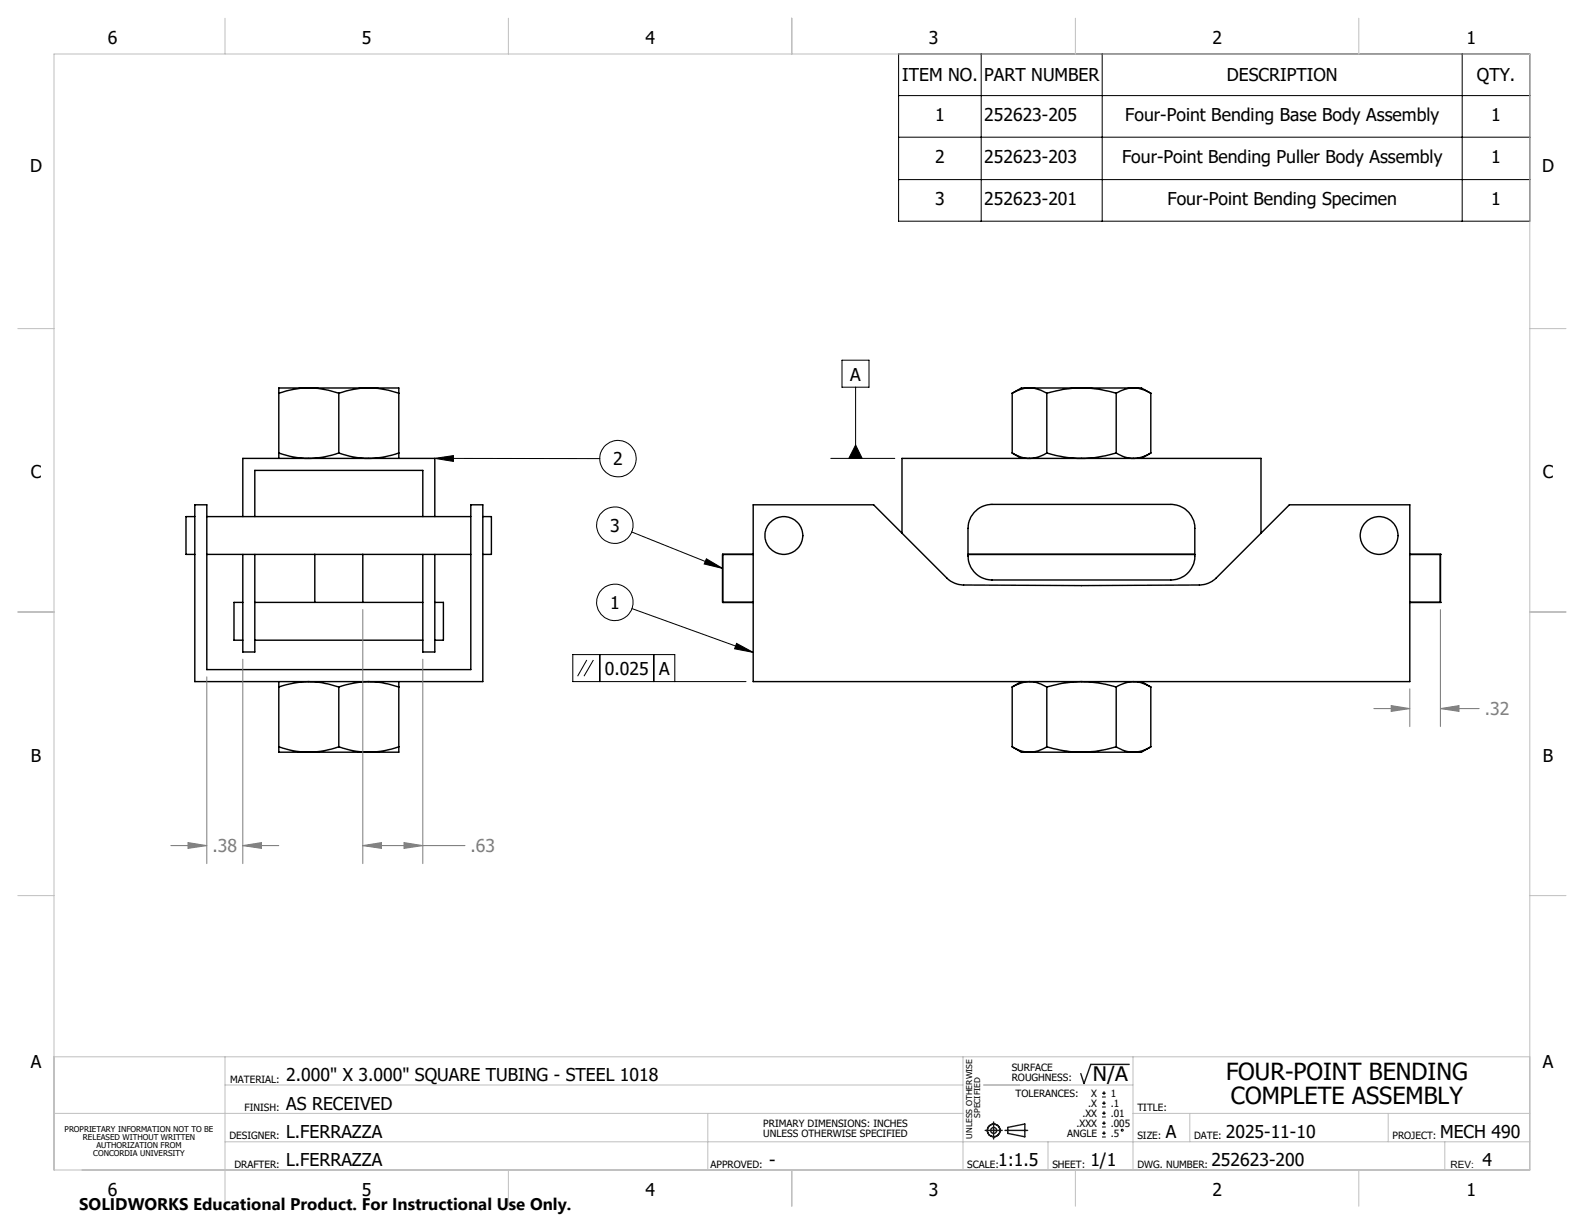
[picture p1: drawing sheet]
<svg xmlns="http://www.w3.org/2000/svg" width="279mm" height="216mm" viewBox="0 0 279 216" stroke-linecap="round" stroke-linejoin="round" font-family="sans-serif">
<g fill="none" stroke="#000" stroke-width=".25">
<path d="M49.2 79.9a15.2 15.2 0 0 0 10.6 0M49.2 79.9v1M49.2 69.4v10.5M54.5 68.4h10.6M54.5 68.4a17.1 17.1 0 0 1 5.3 1M54.5 68.4a16.5 16.5 0 0 0-5.3 1M54.5 68.4h-5.2a.2 .2 0 0 0-.2 .2 .2 .2 0 0 0 .1 .2v.6M59.8 79.9a15.2 15.2 0 0 0 10.5 0M59.8 69.4v10.5M65.1 68.4a16.5 16.5 0 0 0-5.3 1M65.1 68.4a17.1 17.1 0 0 1 5.2 1M65.1 68.4h5.2v1"/>
<path d="M70.3 79.9v1M70.3 69.4v10.5M178.5 79.9a5.4 5.4 0 0 0 6.1 0M178.5 79.9l1.7 1M178.5 69.4v10.5M181.6 68.4a6.2 6.2 0 0 1 3 1M181.6 68.4h9.1M181.6 68.4a6 6 0 0 0-3.1 1M181.6 68.4h-1.4l-1.7 1M184.6 79.9a20.1 20.1 0 0 0 12.3 0M184.6 69.4v10.5M190.7 68.4h9.2"/>
<path d="M190.7 68.4a20.7 20.7 0 0 1 6.2 1M190.7 68.4a21.4 21.4 0 0 0-6.1 1M196.9 79.9a5.4 5.4 0 0 0 6.1 0M196.9 69.4v10.5M199.9 68.4a6 6 0 0 0-3 1M199.9 68.4a6.2 6.2 0 0 1 3.1 1M199.9 68.4h1.4l1.7 1M203 79.9l-1.7 1M203 69.4v10.5M34.4 91.1h-1.6v6.7h1.6M34.4 89h2.1v29.1h46.5v-29.1h2.2v31.2h-50.8zM36.5 97.8h46.5"/>
<path d="M36.5 91.1h46.5M42.8 97.8v17.2h2.1v-17.2M42.8 91.1v-10.2h33.9v10.2M44.9 91.1v-8.1h29.7v8.1M55.5 97.8v8.5M64 97.8v8.5M74.6 97.8v17.2h2.1v-17.2M85.2 91.1h1.5v6.7h-1.5M127.5 97.8h.1M127.5 97.8h5.4M127.5 97.8v8.5M132.9 89h21.2l13.1 13.1 1.2 .8 1.4 .3 20.9 .1 21.1-.1 1.3-.3 1.2-.8 13.1-13.1h21.3v31.2h-115.8z"/>
<path d="M159.1 94.1v-13.2h63.3v13.2M170.7 97.8h40M171.8 90.4l1.3-1 1.7-.4h31.7a4.2 4.2 0 0 1 4.2 4.2v4.9a4.2 4.2 0 0 1-4.2 4.2h-31.5a4.3 4.3 0 0 1-4.3-4.2l.1-5.4 .4-1.3zM248.7 97.8h5.4M254.1 97.8h.1M254.1 97.8v8.5M42.8 106.3h-1.5v6.6h1.5M44.9 112.9h29.7M44.9 106.3h29.7M76.7 106.3h1.5v6.6h-1.5M127.5 106.3h.1M127.5 106.3h5.4"/>
<path d="M248.7 106.3h5.4M254.1 106.3h.1M49.2 121.2a15.2 15.2 0 0 1 10.6 0M49.2 131.7a15.3 15.3 0 0 0 5.3 1M49.2 131.7v1h5.3M49.2 120.2v1M49.2 121.2v10.5M54.5 132.7h10.6M59.8 121.2a15.2 15.2 0 0 1 10.5 0M59.8 131.7a15.3 15.3 0 0 0 5.3 1M59.8 131.7a16.3 16.3 0 0 1-5.3 1M59.8 121.2v10.5"/>
<path d="M70.3 131.7a16.3 16.3 0 0 1-5.2 1M70.3 120.2v1M70.3 131.7v1h-5.2M70.3 121.2v10.5M178.5 121.2a5.4 5.4 0 0 1 6.1 0M178.5 131.7a5.6 5.6 0 0 0 3.1 1M178.5 131.7l1.7 1h1.4M178.5 121.2v10.5M180.2 120.2l-1.7 1M181.6 132.7h9.1M184.6 121.2a20.1 20.1 0 0 1 12.3 0M184.6 131.7a21.6 21.6 0 0 0 6.1 1"/>
<path d="M184.6 131.7a5.9 5.9 0 0 1-3 1M184.6 121.2v10.5M190.7 132.7h9.2M196.9 121.2a5.4 5.4 0 0 1 6.1 0M196.9 131.7a5.6 5.6 0 0 0 3 1M196.9 131.7l-.7 .2a21.5 21.5 0 0 1-5.5 .8M196.9 121.2v10.5M201.3 120.2l1.7 1M203 131.7a5.9 5.9 0 0 1-3.1 1M203 131.7l-1.7 1h-1.4M203 121.2v10.5"/>
<circle cx="138.3" cy="94.5" r="3.3"/>
<circle cx="243.3" cy="94.5" r="3.3"/>
</g>
<g fill="none" stroke="#000" stroke-width=".18">
<path d="M158.5 9.5h111.3v29.5h-111.3zM158.5 16.9h111.3M173.1 9.5v29.5M194.4 9.5v29.5M257.9 9.5v29.5M158.5 24.2h111.3M158.5 31.7h111.3M148.5 63.5h4.8v4.8h-4.8zM150.9 78.5l1.2 2.4h-2.4zM150.9 68.3v12.6M76.7 80.9l3.3-.5v1zM76.7 80.9h29.1"/>
<path d="M111.4 93.8l16.1 6.5M124.6 98.6l2.9 1.7-3.3-.8zM146.5 80.9h11.3M103.5 116.4l-1.6 2.9M104.7 116.4l-1.7 2.9M105.8 115.5v4.7M111.5 107.4l21.4 7.7M115.3 115.5v4.7M129.9 113.5l3 1.6-3.3-.7zM119 120.2v-4.7h-18v4.7h30.6M194.4 193.5h.7M194.4 192.8h.7"/>
<path d="M194.4 195.3h.7M194.4 194.6h.7M194.4 197h.7M194.4 196.4h.7M194.4 198.8h.7M194.4 198.1h.7M194.4 199.9h.7M194.7 192.5v.6M194.7 194.2v.7M194.7 196v.7M194.7 197.8v.6M194.7 199.5v.7"/>
<path d="M194.4 200.6h.7"/>
<circle cx="108.4" cy="92.6" r="3.2"/>
<circle cx="109" cy="80.9" r="3.2"/>
<circle cx="108.5" cy="106.2" r="3.2"/>
<circle cx="198" cy="199.4" r=".16"/>
</g>
<g fill="none" stroke="#808080" stroke-width=".18">
<path d="M36.5 119.4v32.9M42.8 116.3v36M64 107.5v44.8M74.6 116.3v36M254.1 107.5v20.7M242.3 125h6.4M245.4 124.5l3.3 .5-3.3 .5zM248.7 121.5v6.7M254.1 125l3.3-.5v1zM254.1 125h6.8M30.1 149.2h6.4M33.2 148.6l3.3 .6-3.3 .4z"/>
<path d="M42.8 149.2l3.3-.6v1zM42.8 149.2h6.4M64 149.2l3.3-.6v1zM64 149.2h18M71.3 148.6l3.3 .6-3.3 .4z"/>
</g>
<g fill="none" stroke="#191924" stroke-width=".25">
<path d="M173.8 199.4h3M175.3 197.9v3M177.3 199.4h4M177.8 198.9l3-.6v2.2l-3-.6zM199.2 187.7h-6.8l-1.2 3.4-.6-1.7"/>
<circle cx="175.3" cy="199.4" r="1.11"/>
<circle cx="175.3" cy="199.4" r=".52"/>
</g>
<g fill="none" stroke="#c0c0c0" stroke-width=".18">
<path d="M9.5 9.5h260.3v196.9h-260.3zM39.7 3.2v6.3M89.7 3.2v6.3M139.7 3.2v6.4M189.7 3.2v6.3M239.7 3.2v6.3M3.1 58h6.4M269.8 58h6.4M3.1 107.9h6.4M269.8 107.9h6.4M3.1 158h6.4M269.8 158h6.4"/>
<path d="M9.5 186.4h260.3M9.5 196.4h160.4M39.7 186.4v26.4M39.7 191.4h130.2M124.8 196.4v10M169.9 186.4v20M173.5 191.4h26.3M199.8 196.4h70M199.8 186.4v20M209.9 196.4v5M244.9 196.4v5M39.7 201.4h230.1"/>
<path d="M89.7 206.4v6.4M139.7 206.4v6.4M184.9 201.4v5M189.7 206.4v6.4M239.7 206.4v6.4M254.8 201.4v5"/>
</g>
<path d="M76.7 80.9l3.3-.5v1zM129.9 113.5l3 1.6-3.3-.7zM124.6 98.6l2.9 1.7-3.3-.8zM150.9 78.5l1.2 2.4h-2.4z" fill="#000"/>
<path d="M64 149.2l3.3-.6v1zM71.3 148.6l3.3 .6-3.3 .4zM33.2 148.6l3.3 .6-3.3 .4zM42.8 149.2l3.3-.6v1zM254.1 125l3.3-.5v1zM245.4 124.5l3.3 .5-3.3 .5z" fill="#808080"/>
<g font-size="4.2">
<text x="216.3" y="190.5">FOUR-POINT BENDING</text>
<text x="217.1" y="194.7">COMPLETE ASSEMBLY</text>
</g>
<text font-size="3.5" x="192.8" y="190.6">N/A</text>
<g font-size="3.1">
<text x="19" y="7.8">6</text>
<text x="63.9" y="7.8">5</text>
<text x="113.9" y="7.8">4</text>
<text x="163.9" y="7.8">3</text>
<text x="213.8" y="7.8">2</text>
<text x="258.7" y="7.8">1</text>
<text x="159.1" y="14.3">ITEM NO.</text>
<text x="173.6" y="14.3">PART NUMBER</text>
<text x="216.4" y="14.3">DESCRIPTION</text>
<text x="260.5" y="14.3">QTY.</text>
<text x="165" y="21.4">1</text>
<text x="173.6" y="21.4">252623-205</text>
<text x="198.5" y="21.4">Four-Point Bending Base Body Assembly</text>
<text x="263" y="21.4">1</text>
<text x="165" y="28.8">2</text>
<text x="173.6" y="28.8">252623-203</text>
<text x="197.9" y="28.8">Four-Point Bending Puller Body Assembly</text>
<text x="263" y="28.8">1</text>
<text x="5.3" y="30.4">D</text>
<text x="272" y="30.4">D</text>
<text x="165" y="36.2">3</text>
<text x="173.6" y="36.2">252623-201</text>
<text x="205.9" y="36.2">Four-Point Bending Specimen</text>
<text x="263" y="36.2">1</text>
<text x="150" y="67.1">A</text>
<text x="108.2" y="82">2</text>
<text x="5.4" y="84.4">C</text>
<text x="272.1" y="84.4">C</text>
<text x="107.6" y="93.8">3</text>
<text x="107.6" y="107.4">1</text>
<text x="106.7" y="119.1">0.025</text>
<text x="116.3" y="119.1">A</text>
<text x="5.4" y="134.4">B</text>
<text x="272.1" y="134.4">B</text>
<text x="5.4" y="188.4">A</text>
<text x="50.5" y="190.7">2.000&quot; X 3.000&quot; SQUARE TUBING - STEEL 1018</text>
<text x="272.1" y="188.4">A</text>
<text x="50.5" y="195.7">AS RECEIVED</text>
<text x="50.5" y="200.7">L.FERRAZZA</text>
<text x="205.7" y="200.7">A</text>
<text x="216.2" y="200.7">2025-11-10</text>
<text x="254" y="200.7">MECH 490</text>
<text x="50.5" y="205.7">L.FERRAZZA</text>
<text x="135.7" y="205.7">-</text>
<text x="176" y="205.7">1:1.5</text>
<text x="192.3" y="205.7">1/1</text>
<text x="213.7" y="205.7">252623-200</text>
<text x="261.5" y="205.7">4</text>
<text x="19" y="211">6</text>
<text x="63.9" y="211">5</text>
<text x="113.9" y="211">4</text>
<text x="163.9" y="211">3</text>
<text x="213.8" y="211">2</text>
<text x="258.7" y="211">1</text>
</g>
<g font-size="3.1" fill="#808080">
<text x="261.9" y="126.2">.32</text>
<text x="37.5" y="150.3">.38</text>
<text x="83" y="150.3">.63</text>
</g>
<text font-size="3" x="14" y="213.5">SOLIDWORKS Educational Product. For Instructional Use Only.</text>
<g font-size="1.8">
<text x="40.6" y="191">MATERIAL:</text>
<text x="178.5" y="189">SURFACE</text>
<text x="178.5" y="190.8">ROUGHNESS:</text>
<text x="43.1" y="196">FINISH:</text>
<text x="179.1" y="193.5">TOLERANCES:</text>
<text x="190.9" y="197">.XX</text>
<text x="191.9" y="195.3">.X</text>
<text x="192.5" y="193.5">X</text>
<text x="195.9" y="193.5">1</text>
<text x="195.9" y="195.3">.1</text>
<text x="195.9" y="197">.01</text>
<text x="200.6" y="196">TITLE:</text>
<text x="40.5" y="201">DESIGNER:</text>
<text x="134.6" y="198.8">PRIMARY DIMENSIONS: INCHES</text>
<text x="134.6" y="200.5">UNLESS OTHERWISE SPECIFIED</text>
<text x="188.2" y="200.5">ANGLE</text>
<text x="189.9" y="198.8">.XXX</text>
<text x="195.9" y="198.8">.005</text>
<text x="195.9" y="200.5">.5</text>
<text x="200.6" y="201">SIZE:</text>
<text x="210.6" y="201">DATE:</text>
<text x="245.6" y="201">PROJECT:</text>
<text x="41.3" y="206">DRAFTER:</text>
<text x="125.3" y="206">APPROVED:</text>
<text x="170.6" y="206">SCALE:</text>
<text x="185.6" y="206">SHEET:</text>
<text x="200.6" y="206">DWG. NUMBER:</text>
<text x="255.9" y="205.9">REV:</text>
</g>
<g font-size="1.4">
<text x="172.9" y="197.2" transform="rotate(-90 172.9 197.2)">SPECIFIED</text>
<text x="11.4" y="199.7">PROPRIETARY INFORMATION NOT TO BE</text>
<text x="14.6" y="201.1">RELEASED WITHOUT WRITTEN</text>
<text x="16.5" y="203.9">CONCORDIA UNIVERSITY</text>
<text x="17" y="202.5">AUTHORIZATION FROM</text>
<text x="171.5" y="200.8" transform="rotate(-90 171.5 200.8)">UNLESS OTHERWISE</text>
</g>
</svg>
